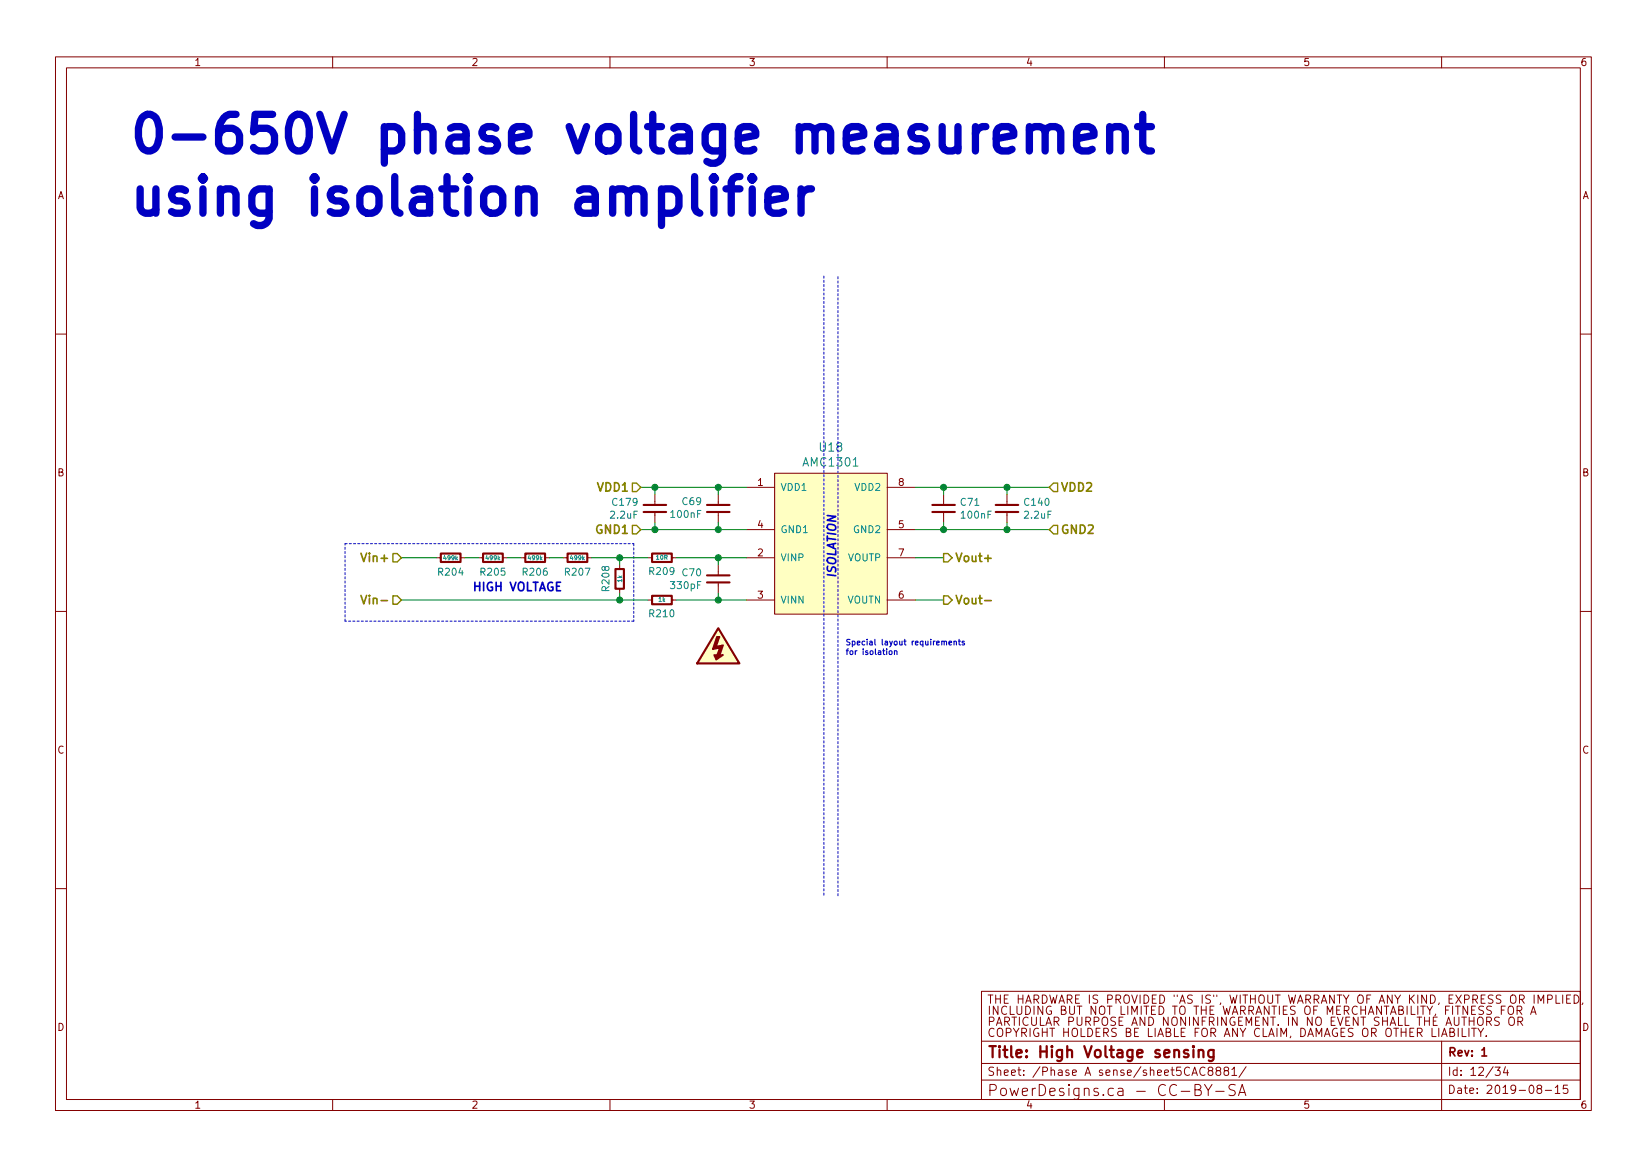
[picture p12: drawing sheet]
<svg xmlns="http://www.w3.org/2000/svg" width="297mm" height="210mm" viewBox="0 0 297 210" stroke-linecap="round" stroke-linejoin="round" font-family="sans-serif">
<g fill="none" stroke="#840000" stroke-width=".18">
<path d="M10 10.3h277v189.9h-277zM12 12.2h273v186.1h-273zM60 10.3v1.9M110 10.3v1.9M160 10.3v1.9M210 10.3v1.9M260 10.3v1.9M10 60.2h2M285 60.2h2M118.1 89.1v2M118.1 92.3v1.9M129.5 89.1v2"/>
<path d="M129.5 92.3v1.9M134.6 87.9h5.1M134.6 95.5h5.1M139.7 85.3h20.3v25.4h-20.3zM160 87.9h5.1M160 95.5h5.1M170.2 89.1v2M170.2 92.3v1.9M181.6 89.1v2M181.6 92.3v1.9M10 110.3h2M78.7 100.6h.8"/>
<path d="M83.1 100.6h.7M86.4 100.6h.7M90.7 100.6h.7M94 100.6h.7M98.3 100.6h.8M101.6 100.6h.8M105.9 100.6h.8M111.8 101.8v.8M111.8 106.2v.7M116.8 100.6h.8M116.8 108.2h.8M121.2 100.6h.7"/>
<path d="M121.2 108.2h.7M129.5 101.8v2M129.5 105v1.9M134.6 100.6h5.1M134.6 108.2h5.1M160 100.6h5.1M160 108.2h5.1M285 110.3h2M10 160.2h2M177 178.8h108v19.5h-108zM280.6 179.4v1.5h.7M281.8 179.4v1.5"/>
<path d="M283.3 179.4h-.8v1.5h.8M283.9 179.4a.76 .76 0 0 1 .9 .8 .76 .76 0 0 1-.9 .7zM285 160.2h2M60 198.3v1.9M110 198.3v1.9M160 198.3v1.9M177 194.8h108M177 191.8h108M177 187.8h108M210 198.3v1.9M215.5 196.5l.9-.1a.48 .48 0 0 0 .2-.5 .48 .48 0 0 0-.4-.4h-.7v2.1h.8a.53 .53 0 0 0 .4-.6 .53 .53 0 0 0-.5-.5M217.2 195.5l.7 1.1 .7-1.1"/>
<path d="M217.3 192.6a.7 .7 0 0 0-.9 .2 .7 .7 0 0 0 .1 .9 .55 .55 0 0 0 .8 .1M217.9 196.6v1M218.2 193.1l-.3-.3 .1-.2 .2-.2 .4 .1 .1 .2v.2l-.5 .2-.3 .3 .1 .4 .2 .1h.3l.2-.3v-.2l-.2-.3M219.3 196.8h1.5M219.6 193.1l-.3-.3 .1-.2 .2-.2 .4 .1 .2 .2-.2 .3-.4 .1-.3 .3 .1 .4 .2 .1 .4-.1 .2-.2v-.2l-.3-.3M221 193.1l-.2-.2v-.3l.2-.2 .5 .1v.4l-.6 .2-.1 .3v.4l.2 .1 .5-.1 .1-.2-.1-.4-.2-.1M222.2 192.9l.4-.5v1.5M222.2 193.9h.8M222.8 195.7l-.3-.2-.7 .2a.49 .49 0 0 0-.2 .4 .49 .49 0 0 0 .4 .4l.6 .2a.49 .49 0 0 1 .2 .5 .49 .49 0 0 1-.4 .4l-.8-.1M223.4 197.6l.6-2.1 .7 2.1M223.5 197h1M224.7 192.3l-1.3 2"/>
<path d="M260 187.8v12.4M263.7 185.4v1.5h.7M264.9 185.4v1.5M265.8 185.4v1.5M266.5 185.4l.6 .8 .5-.8M267.1 186.2v.7M268 186.8v.1M269.6 192.4h1l-.5 .6 .4 .1v.7l-.2 .1-.7-.1M270.4 183.5l-.6-.1-.3 .3 .1 .3 .7 .3v.5a.62 .62 0 0 1-.8 0M271.5 192.3l-.4 1.1h1M271.9 192.9v1M272.2 183.6l.3-.2a.53 .53 0 0 1 .6 .5v.5a.51 .51 0 0 1-.8 .4 1.05 1.05 0 0 1-.1-1.2z"/>
<path d="M272.2 181.5a.5 .5 0 0 1 .5 0 .5 .5 0 0 1 .3 .4v.5a.5 .5 0 0 1-.5 .5 .5 .5 0 0 1-.5-.5v-.5zM273.6 182.2l.7-.1 .2-.2-.2-.4-.7-.1v1.5M273.8 184.2l.7-.1 .1-.2-.1-.3-.2-.2h-.5v1.5M274 182.2l.5 .7M274.1 184.2l.5 .7M276 182.9l.6-1.5 .4 1.5M276.2 182.5h.7M277.5 196.3l-.3-.3 .1-.2 .2-.1 .4 .1 .2 .2-.2 .3h-.4l-.3 .3 .1 .4 .2 .2h.3l.3-.3v-.3l-.3-.3M278.7 196.6h1.1M279.1 180.2l.7-.1 .2-.2-.1-.3-.2-.2h-.6v1.5M280.5 196.1l.4-.4v1.5M280.5 197.2h.8"/>
<path d="M282.5 180.1h.5M282.7 195.7h-.7l-.1 .7 .2-.1h.5l.2 .2-.1 .5-.2 .2-.6-.2M285.5 180.8l-.2 .3"/>
</g>
<path d="M267.3 189.4l.4-.5v1.5M267.3 190.4h.8" fill="none" stroke="#840000" stroke-width=".3"/>
<path d="M215.2 188.6l-.1 .1 .1 .1 .1-.1-.1-.1v.2M215.2 189.3v1.3M216.2 189.5a.52 .52 0 0 1 .8 .1v1M216.2 189.3v1.3M218.9 189.3v1.7a.56 .56 0 0 1-.9 .2M218.9 189.4a.68 .68 0 0 0-.9 .1l-.1 .2 .1 .8 .3 .1 .6-.1" fill="none" stroke="#840000" stroke-width=".41"/>
<g fill="#ffffc2" stroke="#ffffc2" stroke-width=".18">
<path d="M139.7 85.3h20.3v25.4h-20.3z"/>
<path d="M129.5 113.3l3.8 6.3h-7.6z"/>
</g>
<g fill="none" stroke="#840000" stroke-width=".38">
<path d="M79.5 99.8h3.6v1.5h-3.6zM87.1 99.8h3.6v1.5h-3.6zM94.7 99.8h3.6v1.5h-3.6zM102.4 99.8h3.5v1.5h-3.5zM116.1 92.3h4M116.1 91.1h4M117.6 99.8h3.6v1.5h-3.6zM127.5 92.3h4.1M127.5 91.1h4.1M168.1 92.3h4.1M168.1 91.1h4.1M179.6 92.3h4"/>
<path d="M179.6 91.1h4M111 102.6h1.5v3.6h-1.5zM117.6 107.4h3.6v1.6h-3.6zM127.5 105h4.1M127.5 103.8h4.1M129.5 113.3l3.8 6.3h-7.6z"/>
</g>
<g fill="#840000" stroke="#840000" stroke-width=".25">
<path d="M128.8 118.1h1.6l-1.2 .9z"/>
<path d="M129.3 114.8h.5l-.6 1.8 1.2-.3-.6 1.9h-.5l.5-1.4-1.3 .3z"/>
</g>
<path d="M148.6 49.8v111.7M62.2 98h52.1M114.3 98v14M62.2 112v-14M114.3 112h-52.1M151.1 161.5v-111.7" fill="none" stroke="#0000c2" stroke-width=".18" stroke-dasharray=".4 .4"/>
<g fill="none" stroke="#008400" stroke-width=".18">
<path d="M115.6 95.5h19M115.6 87.9h19M118.1 87.9v1.2M118.1 94.2v1.3M129.5 87.9v1.2M129.5 94.2v1.3M165.1 95.5h24.1M165.1 87.9h24.1M170.2 87.9v1.2M170.2 94.2v1.3M181.6 87.9v1.2M181.6 94.2v1.3"/>
<path d="M72.4 108.2h44.4M72.4 100.6h6.3M83.8 100.6h2.6M91.4 100.6h2.6M99.1 100.6h2.5M106.7 100.6h10.1M111.8 100.6v1.2M111.8 106.9v1.3M121.9 108.2h12.7M121.9 100.6h12.7M129.5 100.6v1.2M129.5 106.9v1.3"/>
<path d="M165.1 108.2h5.1M165.1 100.6h5.1"/>
</g>
<path d="M65.1 99.7l.5 1.6 .5-1.6M65.1 107.4l.5 1.5 .5-1.5M177.6 100.7h1.2M177.6 108.3h1.2" fill="none" stroke="#848400" stroke-width=".3"/>
<path d="M70.9 99.8h.7l.8 .8-.8 .7h-.7zM114 87.1h.8l.8 .8-.8 .7h-.8zM114 94.7h.8l.8 .8-.8 .8h-.8zM170.2 99.8h.7l.8 .8-.8 .7h-.7zM189.2 87.9l.8-.8h.8v1.5h-.8zM190 94.7h.8v1.6h-.8l-.8-.8zM70.9 107.4h.7l.8 .8-.8 .8h-.7zM170.2 107.4h.7l.8 .8-.8 .8h-.7z" fill="none" stroke="#848400" stroke-width=".25"/>
<path d="M161.3 117.4h.4l.1 .6M161.3 117.3v.7M172.1 115.7h.3l.1 .6M172.1 115.6v.7M172.8 115.6h.4M173 115.3v.8l.2 .2M173.9 115.7l-.2-.1-.2 .2 .4 .2v.3h-.4" fill="none" stroke="#0000c2" stroke-width=".2"/>
<g fill="none" stroke="#0000c2" stroke-width="1.3">
<path d="M130.9 34.1h2.6M133.5 31.8h-.7l-.6 .4-.3 .6v5.6M135.7 34.1v4.3M138.5 36.2l3.1-.6v-.6l-.3-.6-.6-.3h-1.3l-.6 .3-.3 .6v2.5l.3 .6 .6 .3h1.3l.6-.3M144.5 34.1v4.3M146.4 34.1a1.64 1.64 0 0 0-1.9 1.2M179.7 25l3.1-.6v-.6l-.3-.7-.6-.3h-1.3l-.6 .3-.3 .7v2.5l.3 .6 .6 .3h1.3l.6-.3M185.6 23.5a1.83 1.83 0 0 1 2.6-.4l.3 .7v3.4M185.6 22.8v4.4M188.5 23.8l.3-.7 .6-.3h1l.6 .3 .3 .7v3.4M194.2 25l3.1-.6v-.6l-.3-.7-.7-.3h-1.2l-.6 .3-.3 .7v2.5l.3 .6 .6 .3h1.2l.7-.3M200.1 23.5a1.79 1.79 0 0 1 2.5-.4l.3 .7v3.4"/>
<path d="M200.1 22.8v4.4M205.2 22.8h2.5M206.1 20.6v5.7l.3 .6 .6 .3h.7"/>
</g>
<g fill="#008400" stroke="#008400" stroke-width=".25">
<circle cx="111.8" cy="100.6" r=".51"/>
<circle cx="129.5" cy="100.6" r=".51"/>
<circle cx="129.5" cy="95.5" r=".51"/>
<circle cx="129.5" cy="87.9" r=".51"/>
<circle cx="129.5" cy="108.2" r=".51"/>
<circle cx="111.8" cy="108.2" r=".51"/>
<circle cx="118.1" cy="87.9" r=".51"/>
<circle cx="170.2" cy="95.5" r=".51"/>
<circle cx="170.2" cy="87.9" r=".51"/>
<circle cx="118.1" cy="95.5" r=".51"/>
<circle cx="181.6" cy="95.5" r=".51"/>
<circle cx="181.6" cy="87.9" r=".51"/>
</g>
<g font-size="9.2" fill="#0000c2">
<text x="22.9" y="27.6">0-650V phase voltage measurement</text>
<text x="22.9" y="38.8">using isolation amplifier</text>
</g>
<g font-size="2.8" fill="#840000">
<text x="178" y="190.7">Title: High Voltage sensing</text>
<text x="178" y="197.7">PowerDesigns.ca - CC-BY-SA</text>
</g>
<g font-size="2.1" fill="#008484">
<text x="147.9" y="81.4">U18</text>
<text x="145.1" y="84.1">AMC1301</text>
</g>
<g font-size="2.1" fill="#848400">
<text x="108" y="88.6">VDD1</text>
<text x="191.2" y="88.6">VDD2</text>
<text x="65.9" y="101.3">Vin+</text>
<text x="107.7" y="96.3">GND1</text>
<text x="172.1" y="101.3">Vout+</text>
<text x="191.2" y="96.3">GND2</text>
<text x="66.4" y="109">Vin-</text>
<text x="172.1" y="109">Vout-</text>
</g>
<g font-size="2.1" fill="#0000c2">
<text x="85.1" y="106.6">HIGH VOLTAGE</text>
<text x="150.8" y="104.4" transform="rotate(-90 150.8 104.4)">ISOLATION</text>
</g>
<g font-size="2.1" fill="#840000">
<text x="178" y="185">PARTICULAR PURPOSE AND NONINFRINGEMENT. IN NO EVENT SHALL THE AUTHORS OR</text>
<text x="178" y="181">THE HARDWARE IS PROVIDED &quot;AS IS&quot;, WITHOUT WARRANTY OF ANY KIND, EXPRESS OR IMPLIED,</text>
<text x="178" y="183">INCLUDING BUT NOT LIMITED TO THE WARRANTIES OF MERCHANTABILITY, FITNESS FOR A</text>
<text x="178" y="187">COPYRIGHT HOLDERS BE LIABLE FOR ANY CLAIM, DAMAGES OR OTHER LIABILITY.</text>
<text x="261" y="190.5">Rev: 1</text>
<text x="178" y="194">Sheet: /Phase A sense/sheet5CAC8881/</text>
<text x="261" y="197.3">Date: 2019-08-15</text>
<text x="261" y="194">Id: 12/34</text>
</g>
<g font-size="1.8" fill="#840000">
<text x="35" y="11.9">1</text>
<text x="85" y="11.9">2</text>
<text x="135" y="11.9">3</text>
<text x="185" y="11.9">4</text>
<text x="235" y="11.9">5</text>
<text x="285" y="11.9">6</text>
<text x="10.4" y="35.9">A</text>
<text x="285.4" y="35.9">A</text>
<text x="10.4" y="85.9">B</text>
<text x="136.7" y="87.6">1</text>
<text x="162.1" y="87.6">8</text>
<text x="285.4" y="85.9">B</text>
<text x="136.7" y="95.2">4</text>
<text x="162.1" y="95.2">5</text>
<text x="136.7" y="100.3">2</text>
<text x="162.1" y="100.3">7</text>
<text x="136.7" y="107.9">3</text>
<text x="162.1" y="107.9">6</text>
<text x="10.4" y="135.9">C</text>
<text x="285.4" y="135.9">C</text>
<text x="10.4" y="185.9">D</text>
<text x="285.4" y="185.9">D</text>
<text x="35" y="199.9">1</text>
<text x="85" y="199.9">2</text>
<text x="135" y="199.9">3</text>
<text x="185" y="199.9">4</text>
<text x="235" y="199.9">5</text>
<text x="285" y="199.9">6</text>
</g>
<g font-size="1.8" fill="#008484">
<text x="140.7" y="88.5">VDD1</text>
<text x="154.3" y="88.5">VDD2</text>
<text x="110.2" y="93.5">2.2uF</text>
<text x="110.6" y="91.2">C179</text>
<text x="121.1" y="93.4">100nF</text>
<text x="123.1" y="91.1">C69</text>
<text x="173.3" y="91.2">C71</text>
<text x="173.5" y="93.5">100nF</text>
<text x="184.9" y="93.5">2.2uF</text>
<text x="184.9" y="91.2">C140</text>
<text x="140.7" y="101.2">VINP</text>
<text x="140.7" y="96.1">GND1</text>
<text x="152.9" y="101.2">VOUTP</text>
<text x="154.1" y="96.1">GND2</text>
<text x="79.2" y="103.8">R204</text>
<text x="86.8" y="103.8">R205</text>
<text x="94.4" y="103.8">R206</text>
<text x="102" y="103.8">R207</text>
<text x="109.9" y="106.5" transform="rotate(-90 109.9 106.5)">R208</text>
<text x="117.2" y="103.7">R209</text>
<text x="121.1" y="106.2">330pF</text>
<text x="123.1" y="103.9">C70</text>
<text x="117.2" y="111.3">R210</text>
<text x="140.7" y="108.8">VINN</text>
<text x="152.8" y="108.8">VOUTN</text>
</g>
<g font-size="1.4" fill="#0000c2">
<text x="152.4" y="116.4">Special layout requirements</text>
<text x="152.4" y="118.1">for isolation</text>
</g>
<g font-size="1.1" fill="#008484">
<text x="80.1" y="101">499k</text>
<text x="87.7" y="101">499k</text>
<text x="95.4" y="101">499k</text>
<text x="103" y="101">499k</text>
<text x="118.4" y="100.9">10R</text>
<text x="112.2" y="105" transform="rotate(-90 112.2 105)">1k</text>
<text x="118.8" y="108.5">1k</text>
</g>
</svg>
